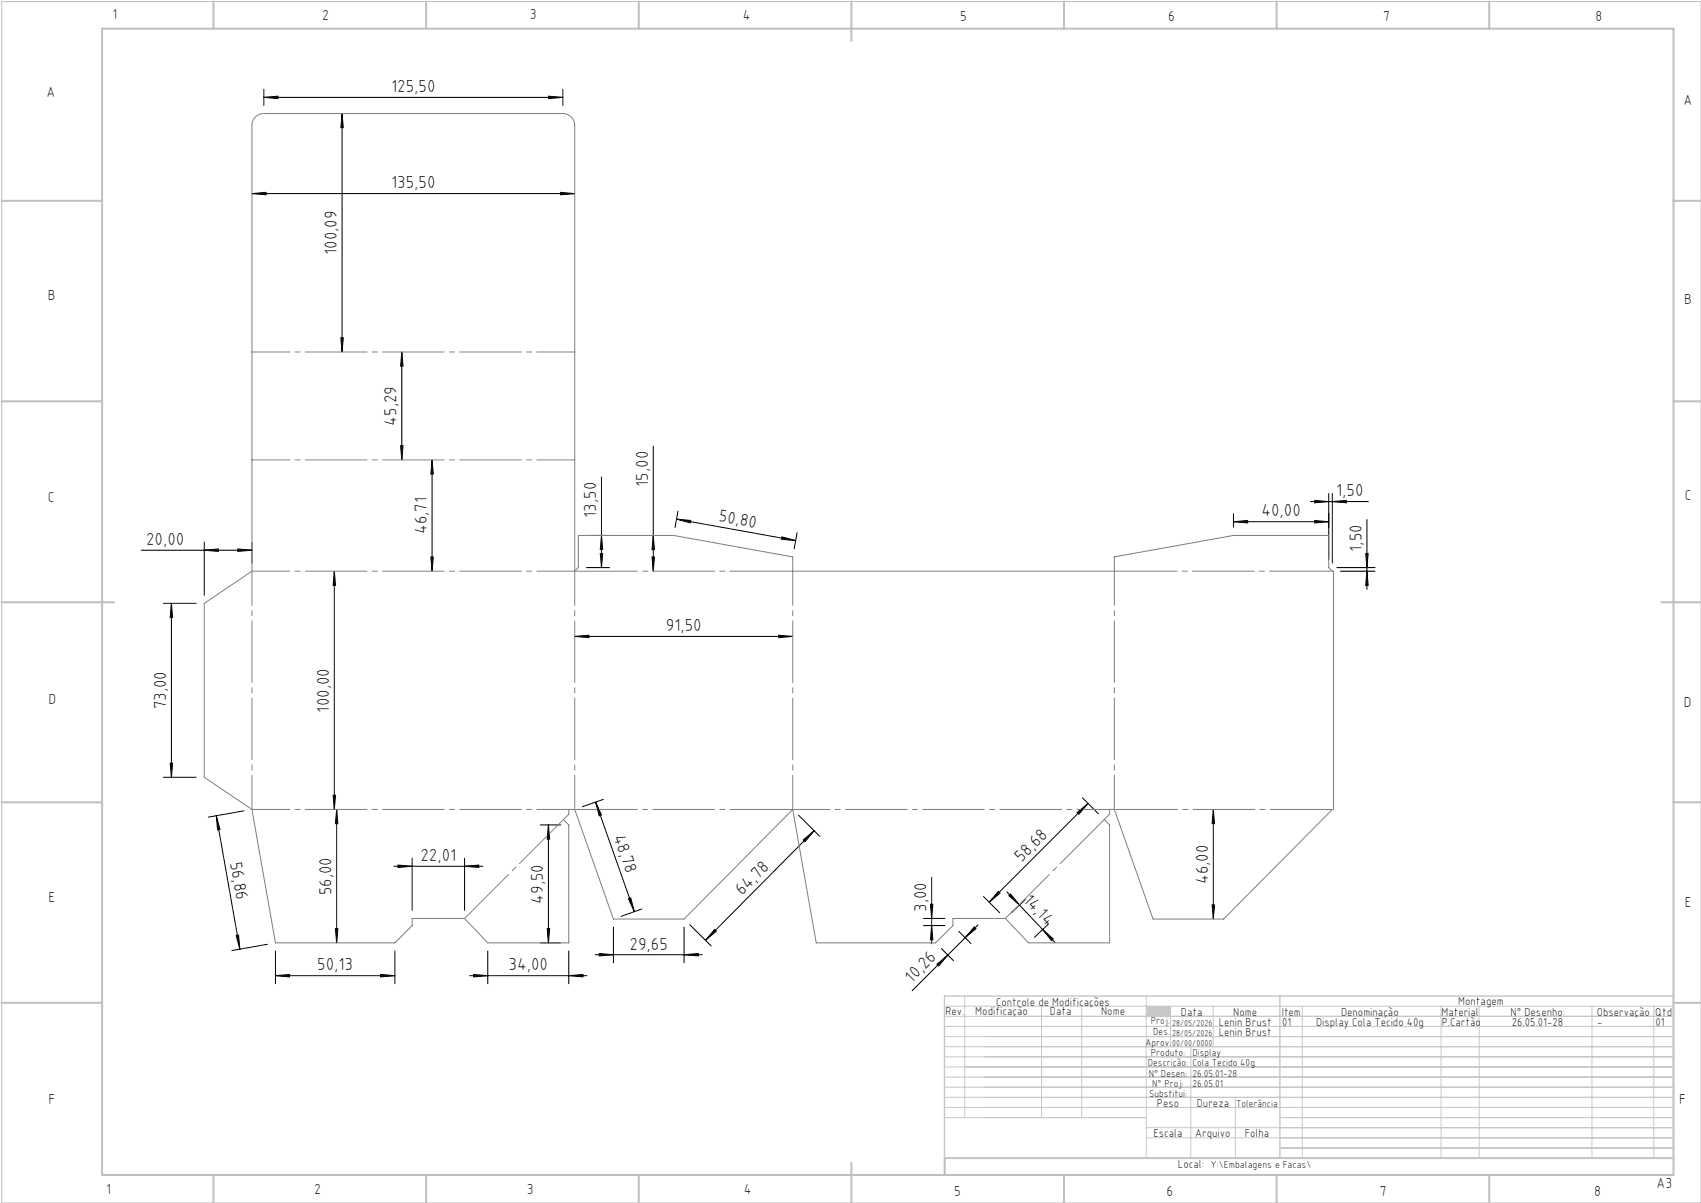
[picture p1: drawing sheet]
<svg xmlns="http://www.w3.org/2000/svg" width="420mm" height="297mm" viewBox="0 0 420 297" stroke-linecap="round" stroke-linejoin="round" font-family="sans-serif">
<path d="M.4 .4h419.6v296.6h-419.6z" fill="none" stroke="#c0c0c0" stroke-width=".25"/>
<g fill="none" stroke="#c0c0c0" stroke-width=".5">
<path d="M25.2 7.1h388v283h-388zM52.7 .4v6.7M105.2 .4v6.7M157.7 .4v6.7M210.2 .4v9.7M262.7 .4v6.7M315.2 .4v6.7M367.7 .4v6.7M.4 49.6h24.8M413.2 49.6h6.8M.4 99.1h24.8M413.2 99.1h6.8"/>
<path d="M.4 148.7h27.8M410.2 148.7h9.8M.4 198.1h24.8M413.2 198.1h6.8M.4 247.6h24.8M413.2 247.6h6.8M52.7 290.1v6.9M105.2 290.1v6.9M157.7 290.1v6.9M210.2 287.1v9.9M262.7 290.1v6.9M315.2 290.1v6.9"/>
<path d="M367.7 290.1v6.9M413.2 285.9h-179.9v4.2"/>
</g>
<g fill="none" stroke="#c3c8d2" stroke-width=".25">
<path d="M233.2 250.9h180M233.2 248.4h180M233.2 253.4h180M233.2 255.9h180M233.2 258.4h180M238.2 245.9v30M257.2 248.4v27.5M267.1 248.4v27.5M283 245.9v40M289 248.4v10M294 258.4v27.5M299.6 248.4v10"/>
<path d="M321.5 248.4v37.5M355.8 248.4v37.5M365.2 248.4v37.5M393.1 248.4v37.5M408.3 248.4v37.5M233.2 260.9h180M233.2 263.4h180M233.2 265.9h180M233.2 268.4h180M233.2 270.9h180M233.2 273.4h180M233.2 275.9h49.8"/>
<path d="M283 278.4h130.2M305 270.9v15M316 275.9h97.2M283 280.9h130.2M316 283.4h97.2"/>
</g>
<path d="M233.2 245.9h180v40h-180zM316 245.9v40" fill="none" stroke="#c3c8d2" stroke-width=".35"/>
<path d="M283 248.4h6v2.5h-6z" fill-rule="evenodd" fill="#c3c8d2"/>
<g fill="none" stroke="#000" stroke-width=".25">
<path d="M65.1 24l3.5-.3v.6zM65.1 22v4M65.1 24h73.9M84.5 28l.3 3.5h-.6zM84.5 28v58.9M135.5 23.7l3.5 .3-3.5 .3zM139 22v4M62.2 47.8l3.5-.3v.6zM62.2 47.8h79.7M138.4 47.5l3.5 .3-3.5 .3zM84.2 83.4h.6l-.3 3.5zM99.2 86.9l.3 3.5h-.6z"/>
<path d="M99.2 86.9v26.6M98.9 110h.6l-.3 3.5zM106.7 113.5l.3 3.5h-.6zM106.7 113.5v27.5M148.5 117.8v22.3M161.3 110.1v30.9M34.9 135.8h27.3M50.4 135.8l3.5-.3v.6zM50.4 133.8v13.2M58.7 135.5l3.5 .3-3.5 .3zM62.2 133.8v5.2M106.4 137.5h.6l-.3 3.5z"/>
<path d="M144.8 132.2h5.7M148.2 136.6h.6l-.3 3.5zM148.5 132.2l.3 3.5h-.6zM161 137.5h.6l-.3 3.5zM161.3 132.2l.3 3.5h-.6zM167 128.2l29.5 5.3M167 128.2l3.5 .3-.1 .6zM167.4 126.2l-.7 4M193.1 132.5l3.4 1-3.5-.4zM196.8 131.5l-.7 4M304.6 128.8l3.5-.3v.6zM304.6 126.8v3.4"/>
<path d="M304.6 128.8h23.5M323.6 123.8h14.3M324.6 128.5l3.5 .3-3.5 .3zM324.6 123.5l3.5 .3-3.5 .3zM328.1 121.8v16.3M329 123.8l3.5-.3v.6zM329 121.8v17.2M337.2 136.6h.6l-.3 3.5zM337.5 128.3v17.2M40.3 149h8.1M42.3 149l.3 3.5h-.6zM42.3 149v42.9"/>
<path d="M82.5 141l.3 3.5h-.6zM82.5 141v58.8M141.9 157.1l3.5-.3v.6zM141.9 157.1h53.8M144.8 140.1h5.7M192.2 156.8l3.5 .3-3.5 .3zM330.1 140.1h9.4M331 141h8.5M337.5 141l.3 3.5h-.6zM40.3 191.9h8.1M42 188.4h.6l-.3 3.5zM82.2 196.3h.6l-.3 3.5z"/>
<path d="M83.1 199.8l.3 3.5h-.6zM83.1 199.8v33M147.1 198l1.4 3.2-.5 .2zM147.1 198l9.5 27.1M149 197.4l-5.2 1.8M267.2 196.9l4 4M268.7 198.3l-24.5 24.5M299.6 199.8l.3 3.5h-.6zM299.6 199.8v27.1M53.4 201.4l.9 3.4-.6 .1zM53.4 201.4l5.8 32.9M60.2 200.2l-8.8 1.5"/>
<path d="M97.3 213.9h21.9M98.3 213.6l3.5 .3-3.5 .3zM101.8 211.9v12.8M114.7 213.9l3.5-.3v.6zM114.7 211.9v12.8M133.4 203.7h5M135.4 203.7l.3 3.5h-.6zM135.4 203.7v29.1M197.2 201.2l5.2 5.3M198.4 207.4l2.6-2.3-2.2 2.7zM201 205.1l-26.8 27M230 216.6v16.4"/>
<path d="M266 200.6l2.7-2.3-2.3 2.7zM58.3 230.9l.6-.1 .3 3.5zM66 233.1l-8.8 1.6M68 234.8v8.1M82.8 229.3h.6l-.3 3.5zM97.5 234.8v8.1M120.4 234.8v8.1M133.4 232.8h5M135.1 229.3h.6l-.3 3.5zM140.4 234.8v8.1M147 235.7h26.4M148 235.4l3.5 .3-3.5 .3z"/>
<path d="M151.5 228.9v8.8M155.2 221.9l.5-.2 .9 3.4zM158.5 224.4l-5.2 1.8M168.9 235.7l3.5-.3v.6zM168.9 228.9v8.8M170.3 228.3l5.3 5.3M176.4 229.5l.5 .4-2.7 2.2zM228 228.5h5.3M228 226.7h5.3M229.7 223.2h.6l-.3 3.5zM230 228.5l.3 3.5h-.6zM231.3 238l2.7-2.2-2.2 2.7z"/>
<path d="M232.4 234.2l3 3M236.7 229.9l3 3M240.6 228.8l.4 .5-2.7 2.2zM241.5 228.3l-16.3 16.3M242.8 221.3l4 4M246.5 220.1l.4 .4-2.7 2.3zM248.6 220.2l3.1 3.3M249.1 221.1l.4-.4 2.2 2.8zM251.7 223.5l8.8 9.2M253.2 222.1l-3.5 3.3M257.4 229.5l2.7 2.3-.5 .4zM258.9 228.1l-3.5 3.3"/>
<path d="M299.3 223.4h.6l-.3 3.5zM68 240.9l3.5-.3v.6zM68 240.9h29.5M94 240.6l3.5 .3-3.5 .3zM115.9 240.9h29M116.9 240.6l3.5 .3-3.5 .3zM140.4 240.9l3.5-.3v.6z"/>
</g>
<path d="M329 199.8l-26.9 27.1h-17.4l-9.6-27.1h-1.1v1.2l-1.4 1.3 1.4 1.4v29.1h-20l-5.8-6.1h-12.9v1.8l-4.3 4.3h-29.5l-5.8-33-26.8 27.1h-17.4l-9.6-27.1h-1.5v1.2l-1.3 1.3 1.3 1.4v29.1h-20l-5.7-6.1h-12.9v1.8l-4.3 4.3h-29.5l-5.8-33-11.8-7.9v-42.9l11.8-8v-110a2.94 2.94 0 0 1 2.9-3h73.9a2.94 2.94 0 0 1 2.9 3v110l.9-.9v-7.9h23.5l29.4 5.3v3.5h79.4v-3.5l29.5-5.3h23.5v7.9l.9 .9h.3v58.8" fill="none" stroke="#808080" stroke-width=".25"/>
<path d="M141.9 141v58.8M195.7 141v58.8M275.1 141v58.8M62.2 199.8v-58.8" fill="none" stroke="#808080" stroke-width=".25" stroke-dasharray="15.2 1.3 1.3 1.3" stroke-dashoffset="6.8"/>
<path d="M62.2 86.9h79.7M141.9 113.5h-79.7M62.2 141h79.7M141.9 199.8h-79.7" fill="none" stroke="#808080" stroke-width=".25" stroke-dasharray="15.2 1.3 1.3 1.3" stroke-dashoffset="5.9"/>
<path d="M141.9 141h53.8M275.1 141h53.9M195.7 199.8h-53.8" fill="none" stroke="#808080" stroke-width=".25" stroke-dasharray="15.2 1.3 1.3 1.3" stroke-dashoffset="-.2"/>
<path d="M114.7 226.7l24.4-24.4M248.2 226.7l24.4-24.4" fill="none" stroke="#808080" stroke-width=".25" stroke-dasharray="15.2 1.3 1.3 1.3" stroke-dashoffset="-.1"/>
<path d="M275.1 199.8h-79.4" fill="none" stroke="#808080" stroke-width=".25" stroke-dasharray="15.2 1.3 1.3 1.3" stroke-dashoffset="6"/>
<path d="M329.3 199.8h-54.2" fill="none" stroke="#808080" stroke-width=".25" stroke-dasharray="15.2 1.3 1.3 1.3" stroke-dashoffset="-.4"/>
<g fill="#000">
<path d="M84.5 28l.3 3.5h-.6zM84.2 83.4h.6l-.3 3.5zM99.2 86.9l.3 3.5h-.6zM98.9 110h.6l-.3 3.5zM106.7 113.5l.3 3.5h-.6zM106.4 137.5h.6l-.3 3.5zM82.5 141l.3 3.5h-.6zM82.2 196.3h.6l-.3 3.5zM42.3 149l.3 3.5h-.6zM42 188.4h.6l-.3 3.5zM161.3 132.2l.3 3.5h-.6zM161 137.5h.6l-.3 3.5zM148.5 132.2l.3 3.5h-.6zM148.2 136.6h.6l-.3 3.5zM337.2 136.6h.6l-.3 3.5zM337.5 141l.3 3.5h-.6z"/>
<path d="M135.5 23.7l3.5 .3-3.5 .3zM65.1 24l3.5-.3v.6z"/>
<path d="M62.2 47.8l3.5-.3v.6zM138.4 47.5l3.5 .3-3.5 .3z"/>
<path d="M50.4 135.8l3.5-.3v.6zM58.7 135.5l3.5 .3-3.5 .3zM148 235.4l3.5 .3-3.5 .3zM168.9 235.7l3.5-.3v.6z"/>
<path d="M167 128.2l3.5 .3-.1 .6zM193.1 132.5l3.4 1-3.5-.4z"/>
<path d="M192.2 156.8l3.5 .3-3.5 .3zM141.9 157.1l3.5-.3v.6zM324.6 128.5l3.5 .3-3.5 .3zM304.6 128.8l3.5-.3v.6zM329 123.8l3.5-.3v.6zM324.6 123.5l3.5 .3-3.5 .3z"/>
<path d="M53.4 201.4l.9 3.4-.6 .1zM58.3 230.9l.6-.1 .3 3.5z"/>
<path d="M98.3 213.6l3.5 .3-3.5 .3zM114.7 213.9l3.5-.3v.6z"/>
<path d="M82.8 229.3h.6l-.3 3.5zM83.1 199.8l.3 3.5h-.6zM135.1 229.3h.6l-.3 3.5zM135.4 203.7l.3 3.5h-.6zM299.3 223.4h.6l-.3 3.5zM299.6 199.8l.3 3.5h-.6z"/>
<path d="M155.2 221.9l.5-.2 .9 3.4zM147.1 198l1.4 3.2-.5 .2z"/>
<path d="M176.4 229.5l.5 .4-2.7 2.2zM198.4 207.4l2.6-2.3-2.2 2.7z"/>
<path d="M230 228.5l.3 3.5h-.6zM229.7 223.2h.6l-.3 3.5z"/>
<path d="M231.3 238l2.7-2.2-2.2 2.7zM240.6 228.8l.4 .5-2.7 2.2z"/>
<path d="M246.5 220.1l.4 .4-2.7 2.3zM266 200.6l2.7-2.3-2.3 2.7z"/>
<path d="M249.1 221.1l.4-.4 2.2 2.8zM257.4 229.5l2.7 2.3-.5 .4z"/>
<path d="M94 240.6l3.5 .3-3.5 .3zM68 240.9l3.5-.3v.6z"/>
<path d="M140.4 240.9l3.5-.3v.6zM116.9 240.6l3.5 .3-3.5 .3z"/>
</g>
<g font-size="4.3">
<text x="96.6" y="22.8">125,50</text>
<text x="96.6" y="46.5">135,50</text>
<text x="83.2" y="62.9" transform="rotate(-90 83.2 62.9)">100,09</text>
<text x="97.9" y="105.1" transform="rotate(-90 97.9 105.1)">45,29</text>
<text x="160" y="120.2" transform="rotate(-90 160 120.2)">15,00</text>
<text x="329.9" y="122.5">1,50</text>
<text x="105.4" y="131.9" transform="rotate(-90 105.4 131.9)">46,71</text>
<text x="147.2" y="127.8" transform="rotate(-90 147.2 127.8)">13,50</text>
<text x="177.3" y="128.7" transform="rotate(10 177.3 128.7)">50,80</text>
<text x="311.4" y="127.5">40,00</text>
<text x="36.1" y="134.5">20,00</text>
<text x="336.2" y="136.2" transform="rotate(-90 336.2 136.2)">1,50</text>
<text x="164.4" y="155.8">91,50</text>
<text x="41" y="175.2" transform="rotate(-90 41 175.2)">73,00</text>
<text x="81.3" y="175.9" transform="rotate(-90 81.3 175.9)">100,00</text>
<text x="151.4" y="206.5" transform="rotate(71 151.4 206.5)">48,78</text>
<text x="56.8" y="213" transform="rotate(80 56.8 213)">56,86</text>
<text x="103.8" y="212.6">22,01</text>
<text x="252.2" y="213" transform="rotate(-45 252.2 213)">58,68</text>
<text x="81.8" y="221" transform="rotate(-90 81.8 221)">56,00</text>
<text x="183.3" y="221.2" transform="rotate(-45 183.3 221.2)">64,78</text>
<text x="298.3" y="218.2" transform="rotate(-90 298.3 218.2)">46,00</text>
<text x="134.1" y="223.1" transform="rotate(-90 134.1 223.1)">49,50</text>
<text x="228.7" y="225.2" transform="rotate(-90 228.7 225.2)">3,00</text>
<text x="252.5" y="222.4" transform="rotate(46 252.5 222.4)">14,14</text>
<text x="78.3" y="239.6">50,13</text>
<text x="125.6" y="239.6">34,00</text>
<text x="155.4" y="234.4">29,65</text>
<text x="225.2" y="242.8" transform="rotate(-45 225.2 242.8)">10,26</text>
</g>
<g font-size="3.6">
<text x="27.8" y="4.8">1</text>
<text x="79.5" y="4.9">2</text>
<text x="130.8" y="4.8">3</text>
<text x="183.4" y="4.9">4</text>
<text x="237.1" y="5.1">5</text>
<text x="288.4" y="5.2">6</text>
<text x="341.5" y="5.1">7</text>
<text x="394" y="5.2">8</text>
<text x="11.5" y="24">A</text>
<text x="415.7" y="25.8">A</text>
<text x="11.8" y="74.1">B</text>
<text x="415.8" y="75.1">B</text>
<text x="11.8" y="124">C</text>
<text x="416" y="123.5">C</text>
<text x="12" y="173.7">D</text>
<text x="415.8" y="174.7">D</text>
<text x="12" y="222.6">E</text>
<text x="416" y="223.9">E</text>
<text x="12" y="272.6">F</text>
<text x="414.6" y="272.6">F</text>
<text x="409" y="293.3">A3</text>
<text x="26.2" y="294.8">1</text>
<text x="77.6" y="294.8">2</text>
<text x="130.1" y="294.8">3</text>
<text x="183.7" y="294.7">4</text>
<text x="235.6" y="295.2">5</text>
<text x="288" y="295.2">6</text>
<text x="340.7" y="295.2">7</text>
<text x="393.6" y="295.2">8</text>
</g>
<g font-size="2.9">
<text x="240.8" y="250.6">Modificação</text>
<text x="259.2" y="250.6">Data</text>
<text x="271.9" y="250.6">Nome</text>
<text x="290.9" y="288.4">Local:</text>
</g>
<g font-size="2.8">
<text x="233.4" y="250.6">Rev.</text>
<text x="246" y="248.4">Controle de Modificações</text>
<text x="291.6" y="250.8">Data</text>
<text x="304.5" y="250.8">Nome</text>
<text x="316.5" y="250.9">Item</text>
<text x="331.1" y="250.9">Denominação</text>
<text x="355.9" y="250.9">Material</text>
<text x="360.1" y="248.2">Montagem</text>
<text x="373" y="250.9">N° Desenho:</text>
<text x="394.3" y="250.9">Observação</text>
<text x="408.7" y="250.9">Qtd</text>
<text x="300.9" y="253.3">Lenin Brust</text>
<text x="300.9" y="255.8">Lenin Brust</text>
<text x="316.5" y="253.3">01</text>
<text x="324.9" y="253.3">Display Cola Tecido 40g</text>
<text x="356" y="253.3">P.Cartão</text>
<text x="373.3" y="253.3">26.05.01-28</text>
<text x="394.4" y="253.3">-</text>
<text x="408.8" y="253.3">01</text>
<text x="285.6" y="273.3">Peso</text>
<text x="295.5" y="273.3">Dureza</text>
<text x="284.8" y="280.8">Escala</text>
<text x="295.1" y="280.8">Arquivo</text>
<text x="307.3" y="280.8">Folha</text>
</g>
<g font-size="2.5">
<text x="284.1" y="252.9">Proj.</text>
<text x="284.8" y="255.5">Des.</text>
<text x="282.8" y="258.3">Aprov.</text>
<text x="283.4" y="263.3">Descrição:</text>
<text x="284.2" y="260.7">Produto:</text>
<text x="294.4" y="263.3">Cola Tecido 40g</text>
<text x="294.4" y="260.7">Display</text>
<text x="283.7" y="265.9">N° Desen:</text>
<text x="284.5" y="268.3">N° Proj:</text>
<text x="294.4" y="268.3">26.05.01</text>
<text x="294.4" y="265.9">26.05.01-28</text>
<text x="283.7" y="270.9">Substitui:</text>
<text x="305.2" y="273.3">Tolerância</text>
<text x="298.9" y="288.4">Y:\Embalagens e Facas\</text>
</g>
<g font-size="2.1">
<text x="289.4" y="253.3">28/05/2026</text>
<text x="289.4" y="255.8">28/05/2026</text>
<text x="289.4" y="258.3">00/00/0000</text>
</g>
</svg>
